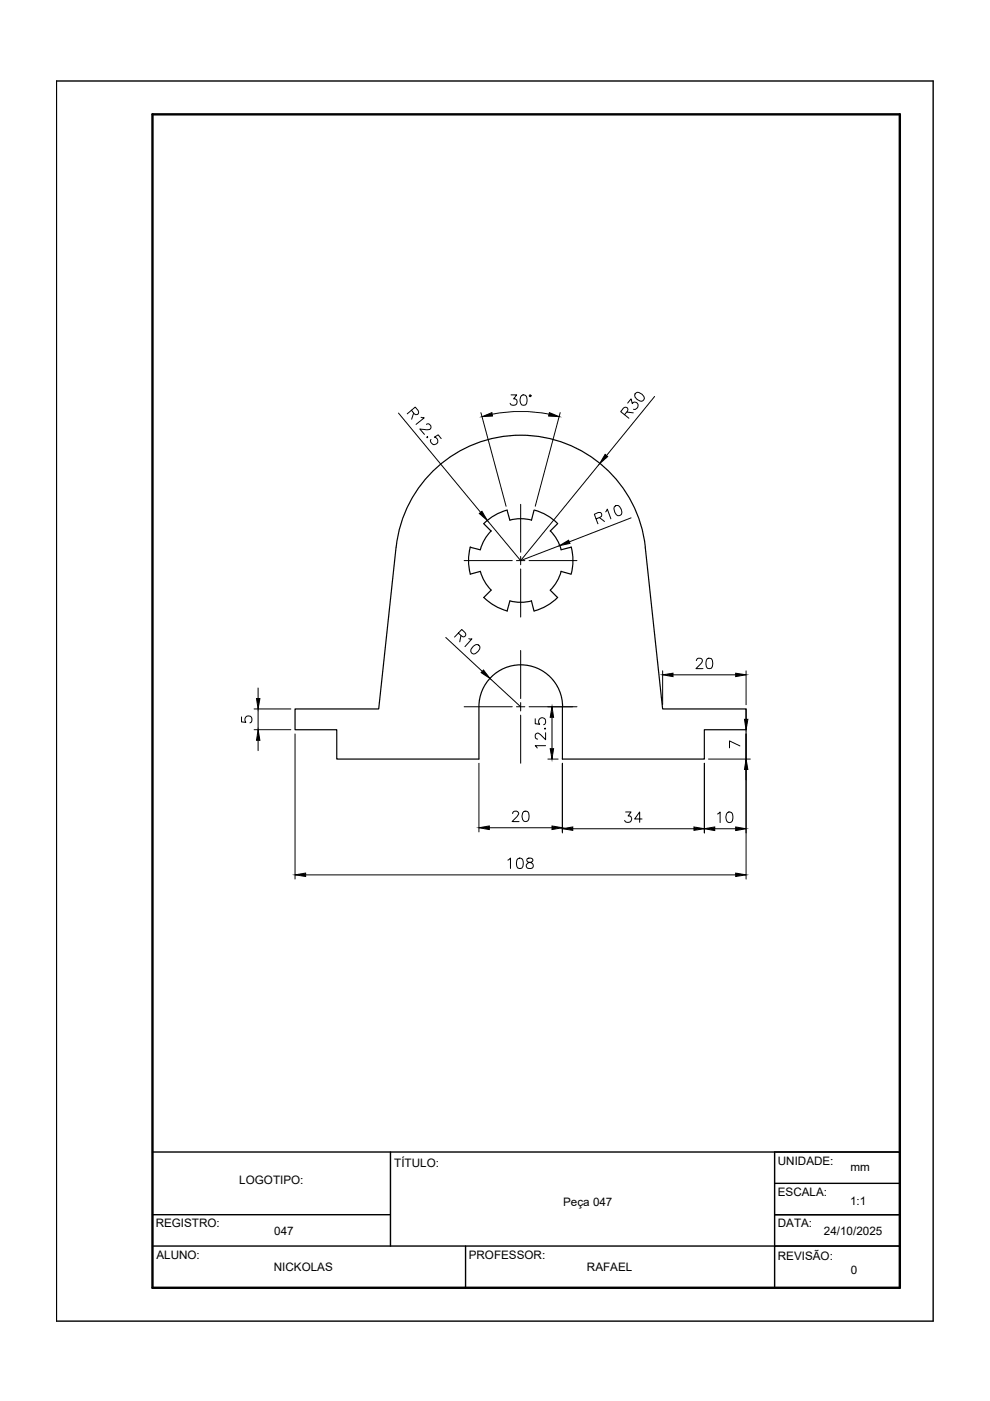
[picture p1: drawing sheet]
<svg xmlns="http://www.w3.org/2000/svg" width="210mm" height="297mm" viewBox="0 0 210 297" stroke-linecap="round" stroke-linejoin="round" font-family="sans-serif">
<!-- layer: CONTORNO 1 -->
<g fill="none" stroke="#000" stroke-width=".25">
<path d="M84 116l-3.7 34.3h-17.7v4.4h8.8v6.2h30.1v-11.1a8.9 8.9 0 0 1 8.9-8.8 8.9 8.9 0 0 1 8.9 8.8l-.1 11.1h30.1v-6.2h8.9v-4.4h-17.7l-3.7-34.3M84 116a26.6 26.6 0 0 1 26.4-23.7 26.6 26.6 0 0 1 26.4 23.7M99.7 116a11.1 11.1 0 0 0 0 5.7M102.6 111l1.5 1.6M104.1 112.6l-1.5 2.1-.8 1.8-2.1-.5M107.5 108.2l.6 2.1M107.5 108.1a11.1 11.1 0 0 0-4.9 2.9M108.1 110.3l2.6-.3 2 .3M113.2 108.2l-.5 2.1M113.3 108.1a11.1 11.1 0 0 1 4.9 2.9M118.2 111l-1.5 1.6 1.6 2.1 .7 1.8M121.1 116l-2.2 .6"/>
<path d="M121.1 116a11.1 11.1 0 0 1 0 5.7M99.7 121.7l2.1-.6 .8 1.9 1.5 2.1M104.1 125.1l-1.5 1.6a11.1 11.1 0 0 0 4.9 2.8M108.1 127.4l-.6 2.2M108.1 127.4l2.6 .3 2-.3 .5 2.2M116.7 125.1l1.5 1.6M118.2 126.7a11.1 11.1 0 0 1-4.9 2.8M118.9 121.1l2.2 .6M119 121.1l-.7 1.9-1.6 2.1"/>
</g>
<!-- layer: CENTRO -->
<path d="M98.4 118.9h10.2M109.5 118.9h1.8M110.4 106.9v10.2M110.4 118v1.7M112.2 118.9h10.1M110.4 120.6v10.2M110.4 137.9v10.2M98.4 149.8h10.2M109.5 149.8h1.8M110.4 149v1.7M110.4 151.6v10.2M112.2 149.8h10.1" fill="none" stroke="#000" stroke-width=".21"/>
<!-- layer: COTA -->
<g fill="none" stroke="#000" stroke-width=".21">
<path d="M84.5 87.6l17.4 21.1M87.2 87l.6 .7a.61 .61 0 0 0 .9 0v-.6l-.7-.8-1.7 1.4M87.7 87.6l-.4 1.3M89.3 88.5l.6 .1-1.7 1.4M90.4 90l.3-.1a.68 .68 0 0 1 .6 1l-.2 .1-.6 .1-1.5-.1 1 1.1M90.5 92.6l.2 .2h-.2zM93.5 93l-.6-.8-.8 .5a.77 .77 0 0 1 .8 .9 .77 .77 0 0 1-1 .6 .77 .77 0 0 1-.5-1M102 87.5l5.3 19.8M104.4 87.8a31.6 31.6 0 0 1 12 0M118.8 87.5l-5.3 19.8M127.2 98.3l-16.8 20.6M132.4 87.9l.6-.7a.56 .56 0 0 0-.1-.8l-.4-.1-.3 .2-.6 .8 1.7 1.4"/>
<path d="M132.9 87.4l1.4 .1M133.1 85.5l.7-.9 .3 1a.75 .75 0 0 1 1.2 .2 .75 .75 0 0 1-.7 1h-.3M134.8 83.3a1.2 1.2 0 0 1 1.7 .8 .67 .67 0 0 1-.1 .7 .67 .67 0 0 1-.7 .2 1.37 1.37 0 0 1-1.1-1.5zM138.8 84.1l-10.2 12.5M103.3 110.3l7.1 8.6M118.6 115.7l-8.2 3.2M126.4 110l.8-.3 .4-.4a.47 .47 0 0 0-.4-.6l-1.2 .3 .8 2.1M127.1 109.7l1.1 .9M128.4 108.5l.4-.6 .7 2.1M130.2 107.5a.71 .71 0 0 1 1.1-.1 1.75 1.75 0 0 1 .5 1.6 .71 .71 0 0 1-1.1 .1 2.11 2.11 0 0 1-.5-1.6zM133.8 109.8l-13.1 5.1M94.5 135.2l7.8 7.2"/>
<path d="M97.2 134.2l.7 .7 .4 .1a.5 .5 0 0 0 .4-.6l-.8-.9-1.5 1.6M97.7 134.7l-.2 1.4M99.4 135.4l.7 .1-1.5 1.6M100.4 137l.4-.3a.67 .67 0 0 1 .7 .1 .67 .67 0 0 1 .2 .8 2 2 0 0 1-1.3 1.1 .73 .73 0 0 1-.5-1zM53.9 154.7h7.8M53.9 150.3h7.8M54.7 145.9v2.2M54.7 157v2.2M62.6 155.6v30.8M103.9 143.8l6.5 6M116.1 149.8h5.3M140.5 142.2v7.2"/>
<path d="M142.7 143.1h13.3M158.2 142.2v7.2M158.2 150.3v2.2M158.2 154.7v31.7M101.5 161.8v14.6M103.7 175.5h13.3M116.1 160.9h2.2M119.2 161.8v14.8M121.4 175.7h25.7M149.3 161.8v14.8M150.2 160.9h8.9M64.8 185.5h91.2"/>
</g>
<g fill="#000" stroke="#000" stroke-width=".21">
<path d="M102.2 88.3l2.1-.8 .1 .7zM116.5 87.5l2.1 .8-2.3-.1zM128.3 96.3l.5 .5-1.6 1.5zM101.6 108.9l.6-.5 1.1 1.9zM118.6 115.7l2-1.2 .2 .7zM54.7 154.7l.4 2.3h-.7zM54.4 148.1h.7l-.4 2.2zM102.5 142.1l1.4 1.7-1.9-1.2zM140.5 143.1l2.2-.4v.8zM156 142.7l2.2 .4-2.2 .4zM157.8 152.5h.8l-.4 2.2zM101.5 175.5l2.2-.4v.8z"/>
<path d="M117 175.1l2.2 .4-2.2 .4zM119.2 175.7l2.2-.4v.8zM147.1 175.3l2.2 .4-2.2 .4zM158.2 160.9l.4 2.2h-.8zM62.6 185.5l2.2-.4v.7zM156 185.1l2.2 .4-2.2 .3z"/>
</g>
<!-- layer: CONTORNO 2 -->
<path d="M12 17.2h185.9v262.9h-185.9zM32.3 257.5h50.5M32.3 244.2h158.5M82.8 244.2v20M164.2 257.5h26.6M164.2 250.9h26.6M164.2 244.2v28.8M32.3 264.2h158.5M98.7 264.2v8.8" fill="none" stroke="#000" stroke-width=".3"/>
<!-- layer: CONTORNO 3 -->
<path d="M32.3 24.2h158.5v248.8h-158.5z" fill="none" stroke="#000" stroke-width=".51"/>
<g font-size="5.7">
<text x="131.2" y="175.7">34</text>
<text x="151" y="175.7">10</text>
</g>
<g font-size="5.3">
<text x="106.9" y="87.1">30°</text>
<text x="146.4" y="142.9">20</text>
<text x="116.4" y="159.8" transform="rotate(-90 116.4 159.8)">12.5</text>
<text x="107.2" y="175.3">20</text>
<text x="106.5" y="185.2">108</text>
</g>
<g font-size="4.4">
<text x="50.1" y="154.5">5</text>
<text x="153.5" y="159.8">7</text>
</g>
<g font-size="2.5">
<text x="50.7" y="251">LOGOTIPO:</text>
<text x="83.6" y="247.4">TÍTULO:</text>
<text x="164.9" y="246.9">UNIDADE:</text>
<text x="180.3" y="248.3">mm</text>
<text x="119.4" y="255.7">Peça 047</text>
<text x="164.9" y="253.6">ESCALA:</text>
<text x="180.2" y="255.5">1:1</text>
<text x="33" y="260.3">REGISTRO:</text>
<text x="58.2" y="261.9">047</text>
<text x="164.9" y="260.2">DATA:</text>
<text x="174.7" y="261.9">24/10/2025</text>
<text x="33.2" y="266.9">ALUNO:</text>
<text x="58.1" y="269.5">NICKOLAS</text>
<text x="99.4" y="266.9">PROFESSOR:</text>
<text x="124.4" y="269.5">RAFAEL</text>
<text x="164.9" y="267.2">REVISÃO:</text>
<text x="180.4" y="270">0</text>
</g>
</svg>
